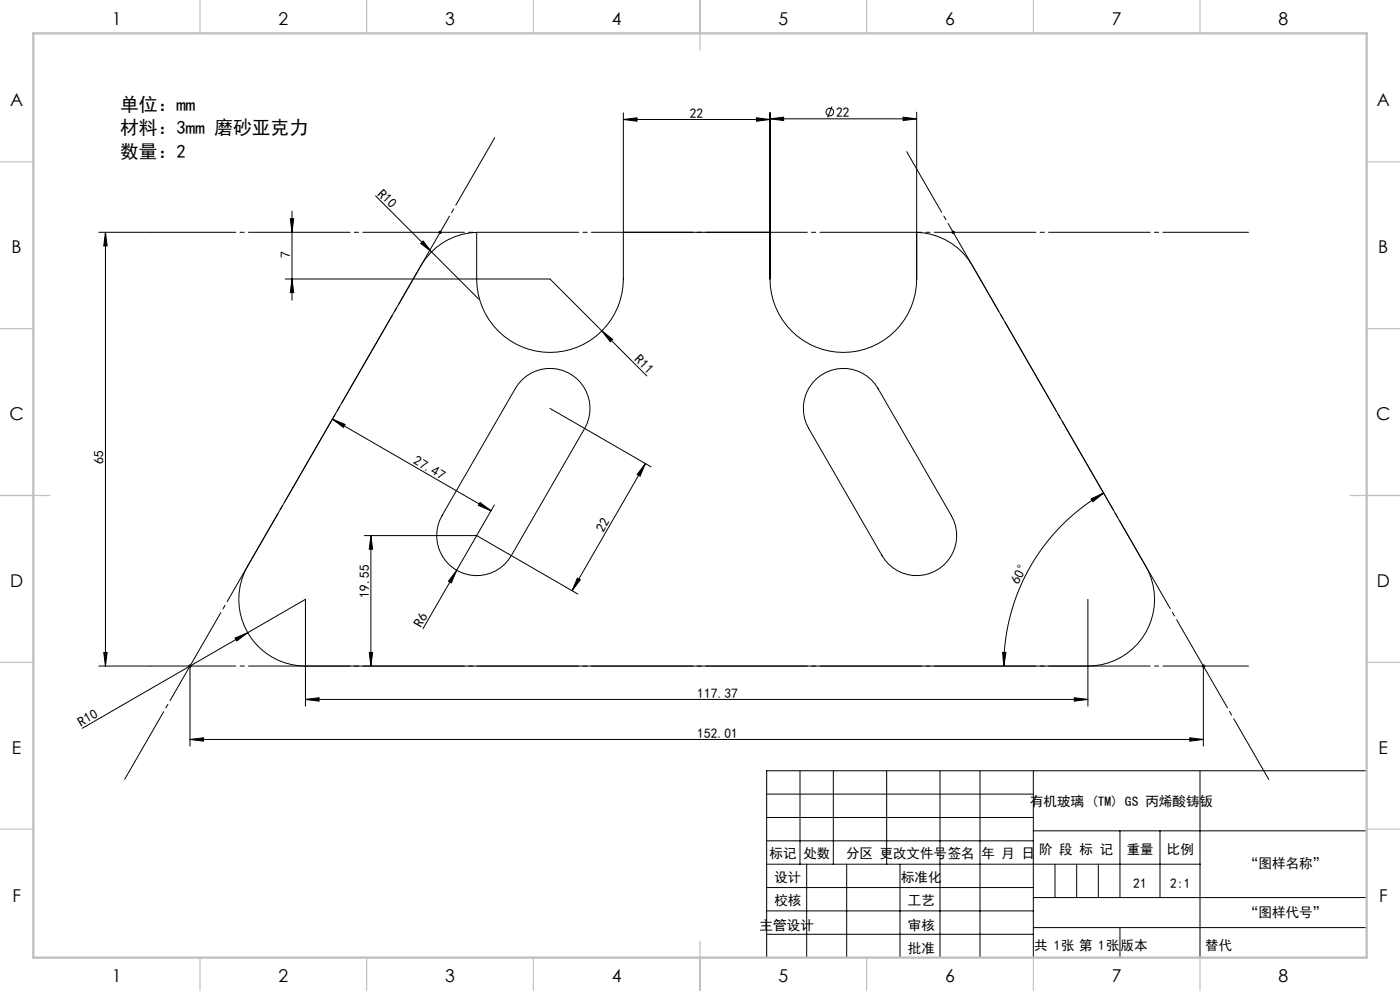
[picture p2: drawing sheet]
<svg xmlns="http://www.w3.org/2000/svg" width="420mm" height="297mm" viewBox="0 0 420 297" stroke-linecap="round" stroke-linejoin="round" font-family="sans-serif">
<g fill="none" stroke="#000" stroke-width=".3">
<path d="M187 35.8l4.1-.5v1zM187 33.8v49.8a22 22 0 0 1-22 22 22 22 0 0 1-22-22v-14a20 20 0 0 0-16.7 10l-52 90a20 20 0 0 0 17.3 30h234.8a20 20 0 0 0 17.3-30l-52-90a20 20 0 0 0-16.7-10M187 35.8h44M226.9 35.3l4.1 .5-4.1 .5zM231 35.6l4.1-.5v1zM231 33.6v50a22 22 0 0 0 22 22 22 22 0 0 0 22-22v-50M231 35.6h44M249.6 32l-1.3 3.2M270.9 35.1l4.1 .5-4.1 .5zM112.7 58.7l30.9 30.9M29.6 69.6h15.5M31.6 69.6l.5 4.1h-1z"/>
<path d="M31.6 69.6v130M87.1 65.5h1l-.5 4.1zM87.6 63.3v26.7M126.2 73l.7-.8 2.6 3.3zM131.6 69.6h1M131.7 69.3l.7 .7M132.1 69.1v1M132.4 69.3l-.7 .7M187 69.6h44M285.5 69.6h1M285.6 69.3l.7 .7M286 69.1v1"/>
<path d="M286.3 69.3l-.7 .7M85.6 83.6h79.4l15.6 15.6M87.6 83.6l.5 4.1h-1zM180.6 99.2l3.2 2.5-.7 .7zM180.6 99.2l13.4 13.5M156.6 113.8a12 12 0 0 1 15.8-.9 12 12 0 0 1 3 15.5l-22 38.1a12 12 0 0 1-16.4 4.4 12 12 0 0 1-4.4-16.4l22-38.1zM245 113.5a12 12 0 0 1 18.4 2.9l22 38.1a12 12 0 0 1-4.4 16.4 12 12 0 0 1-16.4-4.4l-22-38.1a12 12 0 0 1 2.4-14.9zM99.7 125.6l47.6 27.5M99.7 125.6l3.8 1.6-.5 .9zM165 122.4l30.3 17.5M193.6 138.9l-1.6 3.8-.9-.5zM193.6 138.9l-22 38.1"/>
<path d="M144 150.6l3.3 2.5-3.8-1.6zM148.3 151.3l-21.4 37.1M327.3 149.5l3.8-1.7-3.2 2.6zM331.1 147.8a59.9 59.9 0 0 0-30 51.8M109.3 160.5h33.7l30.3 17.5M111.3 160.5l.5 4.1h-1zM111.3 160.5v39.1M137 170.9l-1.6 3.8-.9-.5zM173.2 173.2l.9 .6-2.5 3.2zM326.4 179.6v32M29.6 199.6h15.5M31.1 195.5h1l-.5 4.1z"/>
<path d="M56.5 199.6h1M56.6 199.3l.7 .7M57 199.1v24.5M57.3 199.3l-.7 .7M70.5 191.2l3.8-1.6-3.3 2.5zM74.3 189.6l-49.6 28.7M74.3 189.6l17.3-10v32M110.8 195.5h1l-.5 4.1zM300.8 195.5l1 .1-.7 4zM360.5 199.6h1M360.7 199.3l.7 .7M361 199.1v24.5"/>
<path d="M361.4 199.3l-.7 .7M91.6 209.6l4.1-.5v1zM91.6 209.6h234.8M322.3 209.1l4.1 .5-4.1 .5zM57 221.6l4.1-.5v1zM57 221.6h304M230 238h80M240 231v28M250 231v28M266 231v28M282 231v56M294 231v56"/>
<path d="M310 231v56M356.9 221.1l4.1 .5-4.1 .5zM360 231v56M410 231h-180v56M230 252h80M230 259h130M230 245h80M242 259v28M254 259v28M270 259v28M310 249h100M336 249v20"/>
<path d="M348 249v20M230 266h80M230 273h80M310 269h100M310 278h100M230 280h80"/>
<circle cx="248.9" cy="33.6" r="1.14"/>
</g>
<path d="M148.4 41.2l-111 192.3" fill="none" stroke="#000" stroke-width=".3" stroke-dasharray="30.5 1.3 1.3 1.3" stroke-dashoffset="7.1"/>
<path d="M45.1 69.6h329.4M45.1 199.6h329.4" fill="none" stroke="#000" stroke-width=".3" stroke-dasharray="30.5 1.3 1.3 1.3" stroke-dashoffset="4.8"/>
<path d="M272 45.4l108.6 188.2" fill="none" stroke="#000" stroke-width=".3" stroke-dasharray="30.5 1.3 1.3 1.3" stroke-dashoffset="9.5"/>
<path d="M316.5 259v10M323 259v10M329.5 259v10M336 278v9" fill="none" stroke="#0a0605" stroke-width=".3"/>
<g fill="none" stroke="#c0c0c0" stroke-width=".35">
<path d="M60 0v10M110 0v10M160 0v10M210 0v15M260 0v10M310 0v10M360 0v10M0 48.5h10M410 48.5h10M0 98.5h10M410 98.5h10M0 148.5h15"/>
<path d="M405 148.5h15M0 198.5h10M410 198.5h10M0 248.5h10M410 248.5h10M60 287v10M110 287v10M160 287v10M210 282v15M260 287v10M310 287v10M360 287v10"/>
</g>
<path d="M10 10h400v277h-400z" fill="none" stroke="#c0c0c0" stroke-width=".7"/>
<g fill="#000">
<path d="M126.2 73l.7-.8 2.6 3.3zM180.6 99.2l3.2 2.5-.7 .7zM137 170.9l-1.6 3.8-.9-.5zM70.5 191.2l3.8-1.6-3.3 2.5z"/>
<path d="M231 35.6l4.1-.5v1zM270.9 35.1l4.1 .5-4.1 .5zM187 35.8l4.1-.5v1zM226.9 35.3l4.1 .5-4.1 .5z"/>
<path d="M31.6 69.6l.5 4.1h-1zM31.1 195.5h1l-.5 4.1zM111.3 160.5l.5 4.1h-1zM110.8 195.5h1l-.5 4.1z"/>
<path d="M87.6 83.6l.5 4.1h-1zM87.1 65.5h1l-.5 4.1z"/>
<path d="M193.6 138.9l-1.6 3.8-.9-.5zM173.2 173.2l.9 .6-2.5 3.2z"/>
<path d="M144 150.6l3.3 2.5-3.8-1.6zM99.7 125.6l3.8 1.6-.5 .9z"/>
<path d="M327.3 149.5l3.8-1.7-3.2 2.6zM300.8 195.5l1 .1-.7 4z"/>
<path d="M91.6 209.6l4.1-.5v1zM322.3 209.1l4.1 .5-4.1 .5z"/>
<path d="M57 221.6l4.1-.5v1zM356.9 221.1l4.1 .5-4.1 .5z"/>
</g>
<g font-size="5.6">
<text x="36" y="33.1">单位：mm</text>
<text x="36" y="40.3">材料：3mm 磨砂亚克力</text>
<text x="36" y="47.4">数量：2</text>
</g>
<g font-size="5.3">
<text x="33.5" y="7.4">1</text>
<text x="83.5" y="7.4">2</text>
<text x="133.5" y="7.4">3</text>
<text x="183.5" y="7.4">4</text>
<text x="233.5" y="7.4">5</text>
<text x="283.5" y="7.4">6</text>
<text x="333.5" y="7.4">7</text>
<text x="383.5" y="7.4">8</text>
<text x="3" y="31.7">A</text>
<text x="413" y="31.7">A</text>
<text x="3.5" y="75.9">B</text>
<text x="413.5" y="75.9">B</text>
<text x="2.8" y="125.9">C</text>
<text x="412.8" y="125.9">C</text>
<text x="3" y="175.9">D</text>
<text x="413" y="175.9">D</text>
<text x="3.6" y="225.9">E</text>
<text x="413.6" y="225.9">E</text>
<text x="3.7" y="270.2">F</text>
<text x="413.7" y="270.2">F</text>
<text x="33.5" y="294.4">1</text>
<text x="83.5" y="294.4">2</text>
<text x="133.5" y="294.4">3</text>
<text x="183.5" y="294.4">4</text>
<text x="233.5" y="294.4">5</text>
<text x="283.5" y="294.4">6</text>
<text x="333.5" y="294.4">7</text>
<text x="383.5" y="294.4">8</text>
</g>
<g font-size="4.1">
<text x="206.9" y="35.2">22</text>
<text x="250.8" y="35">22</text>
<text x="113.1" y="58.3" transform="rotate(45 113.1 58.3)">R10</text>
<text x="87" y="77.2" transform="rotate(-90 87 77.2)">7</text>
<text x="190.1" y="107.9" transform="rotate(45 190.1 107.9)">R11</text>
<text x="31.1" y="139.1" transform="rotate(-90 31.1 139.1)">65</text>
<text x="123.7" y="138.8" transform="rotate(30 123.7 138.8)">27.47</text>
<text x="181" y="159.6" transform="rotate(-60 181 159.6)">22</text>
<text x="110.7" y="179.2" transform="rotate(-90 110.7 179.2)">19.55</text>
<text x="305.6" y="175.2" transform="rotate(-62 305.6 175.2)">60°</text>
<text x="126.4" y="188.1" transform="rotate(-60 126.4 188.1)">R6</text>
<text x="209.2" y="209">117.37</text>
<text x="24.4" y="217.8" transform="rotate(-30 24.4 217.8)">R10</text>
<text x="209.2" y="221">152.01</text>
<text x="309" y="241.5">有机玻璃 (TM) GS 丙烯酸铸钣</text>
<text x="230.9" y="257.2">标记</text>
<text x="241.1" y="257.2">处数</text>
<text x="253.9" y="257.2">分区 更改文件号签名</text>
<text x="294.5" y="257.2">年 月 日</text>
<text x="311.7" y="255.9">阶 段 标 记</text>
<text x="338" y="255.9">重量</text>
<text x="350.1" y="255.9">比例</text>
<text x="373.5" y="260.1">“图样名称”</text>
<text x="232.3" y="264.2">设计</text>
<text x="270.4" y="264.2">标准化</text>
<text x="340" y="266">21</text>
<text x="351" y="266">2:1</text>
<text x="232.3" y="271.4">校核</text>
<text x="272.4" y="271.3">工艺</text>
<text x="373.5" y="274.9">“图样代号”</text>
<text x="227.9" y="278.6">主管设计</text>
<text x="272.4" y="278.6">审核</text>
<text x="272.4" y="285.5">批准</text>
<text x="310.3" y="284.7">共 1张 第 1张</text>
<text x="336.1" y="284.7">版本</text>
</g>
<text font-size="4.1" fill="#0a0605" x="361.6" y="284.7">替代</text>
</svg>
